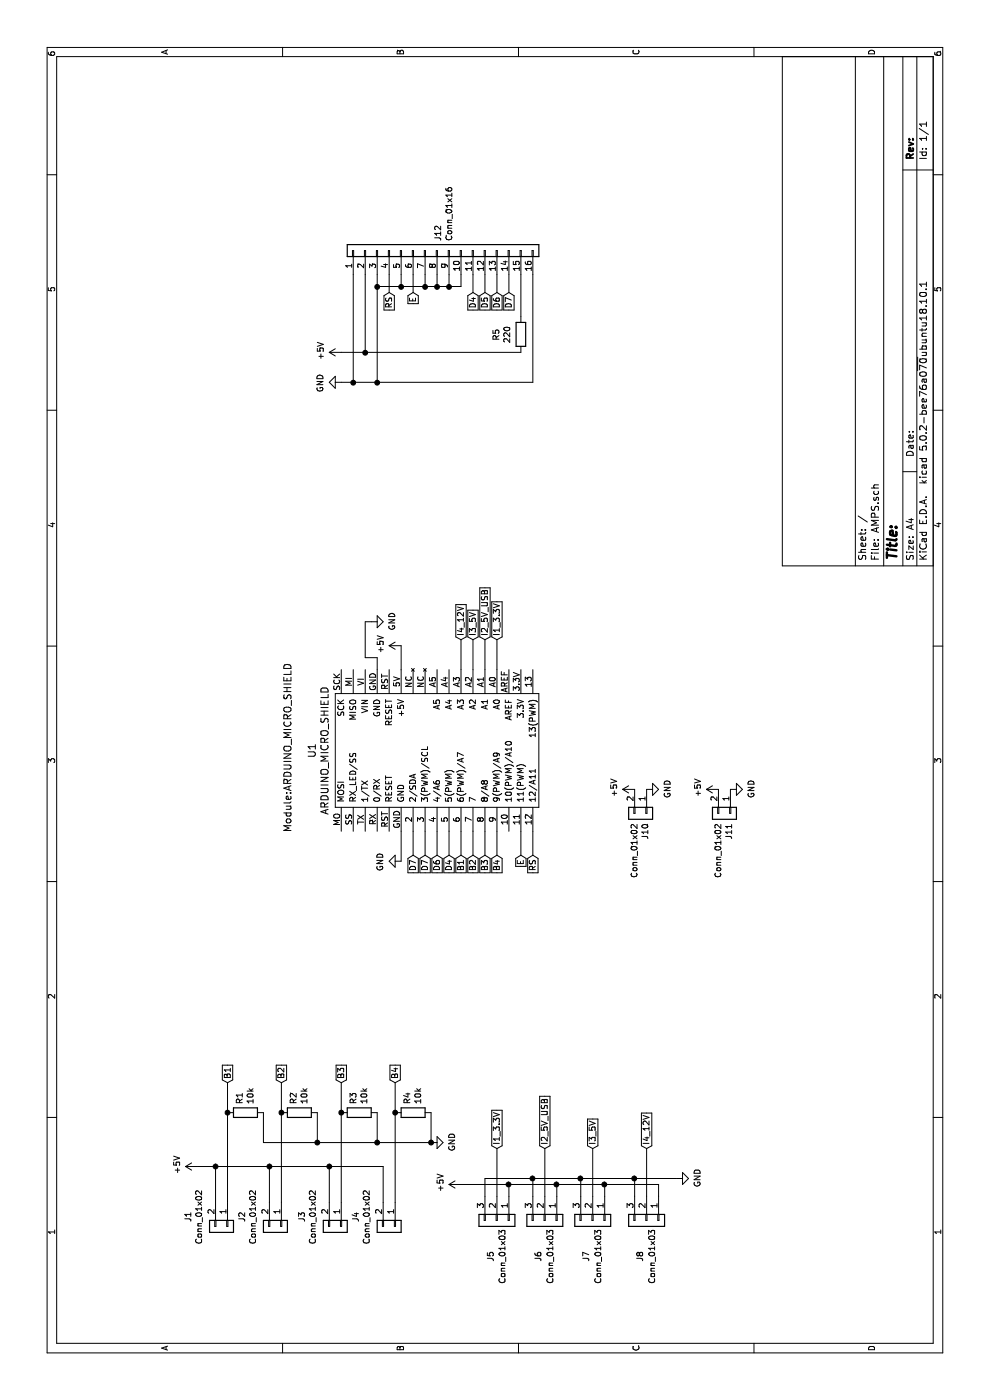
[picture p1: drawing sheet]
EESchema Schematic File Version 4
LIBS:AMPS-cache
EELAYER 26 0
EELAYER END
$Descr A4 11693 8268
encoding utf-8
Sheet 1 1
Title ""
Date ""
Rev ""
Comp ""
Comment1 ""
Comment2 ""
Comment3 ""
Comment4 ""
$EndDescr
$Comp
L AMPS-rescue:ARDUINO_MICRO_SHIELD-Arduino_Micro U1
U 1 1
P 4950 2800
F 0 "U1" V 4753 3275 60  0000 C CNN
F 1 "ARDUINO_MICRO_SHIELD" V 4859 3275 60  0000 C CNN
F 2 "Module:ARDUINO_MICRO_SHIELD" V 4550 3300 60  0000 C CNN
F 3 "" H 5350 2750 60  0000 C CNN
	1    4950 2800
	0    1    1    0   
$EndComp
$Comp
L power:GND #PWR0101
U 1 1
P 4500 3350
F 0 "#PWR0101" H 4500 3100 50  0001 C CNN
F 1 "GND" H 4505 3177 50  0000 C CNN
F 2 "" H 4500 3350 50  0001 C CNN
F 3 "" H 4500 3350 50  0001 C CNN
	1    4500 3350
	-1   0    0    1   
$EndComp
Wire Wire Line
	4500 3350 4750 3350
$Comp
L power:+5V #PWR0102
U 1 1
P 6300 3350
F 0 "#PWR0102" H 6300 3200 50  0001 C CNN
F 1 "+5V" H 6315 3523 50  0000 C CNN
F 2 "" H 6300 3350 50  0001 C CNN
F 3 "" H 6300 3350 50  0001 C CNN
	1    6300 3350
	1    0    0    -1  
$EndComp
$Comp
L power:GND #PWR0103
U 1 1
P 6500 3100
F 0 "#PWR0103" H 6500 2850 50  0001 C CNN
F 1 "GND" H 6505 2927 50  0000 C CNN
F 2 "" H 6500 3100 50  0001 C CNN
F 3 "" H 6500 3100 50  0001 C CNN
	1    6500 3100
	1    0    0    -1  
$EndComp
Wire Wire Line
	6100 3150 6200 3150
Wire Wire Line
	6200 3150 6200 3050
Wire Wire Line
	6200 3050 6500 3050
Wire Wire Line
	6500 3050 6500 3100
Wire Wire Line
	6100 3350 6300 3350
Text GLabel 6350 4150 2    50   Input ~ 0
I1_3.3V
Text GLabel 6350 4050 2    50   Input ~ 0
I2_5V_USB
Text GLabel 6350 3950 2    50   Input ~ 0
I3_5V
Text GLabel 6350 3850 2    50   Input ~ 0
I4_12V
Wire Wire Line
	6350 4150 6100 4150
Wire Wire Line
	6350 4050 6100 4050
Wire Wire Line
	6350 3950 6100 3950
Wire Wire Line
	6350 3850 6100 3850
Text GLabel 2100 4150 2    50   Input ~ 0
I1_3.3V
Text GLabel 2100 4550 2    50   Input ~ 0
I2_5V_USB
Text GLabel 2100 4950 2    50   Input ~ 0
I3_5V
Text GLabel 2100 5400 2    50   Input ~ 0
I4_12V
$Comp
L Connector_Generic:Conn_01x02 J2
U 1 1
P 1450 2350
F 0 "J2" H 1370 2025 50  0000 C CNN
F 1 "Conn_01x02" H 1370 2116 50  0000 C CNN
F 2 "TerminalBlock_TE-Connectivity:TerminalBlock_TE_292207-2_1x02_P1.5mm_Horizontal" H 1450 2350 50  0001 C CNN
F 3 "~" H 1450 2350 50  0001 C CNN
	1    1450 2350
	-1   0    0    1   
$EndComp
$Comp
L Connector_Generic:Conn_01x02 J3
U 1 1
P 1450 2850
F 0 "J3" H 1370 2525 50  0000 C CNN
F 1 "Conn_01x02" H 1370 2616 50  0000 C CNN
F 2 "TerminalBlock_TE-Connectivity:TerminalBlock_TE_292207-2_1x02_P1.5mm_Horizontal" H 1450 2850 50  0001 C CNN
F 3 "~" H 1450 2850 50  0001 C CNN
	1    1450 2850
	-1   0    0    1   
$EndComp
$Comp
L Connector_Generic:Conn_01x02 J1
U 1 1
P 1450 1900
F 0 "J1" H 1370 1575 50  0000 C CNN
F 1 "Conn_01x02" H 1370 1666 50  0000 C CNN
F 2 "TerminalBlock_TE-Connectivity:TerminalBlock_TE_292207-2_1x02_P1.5mm_Horizontal" H 1450 1900 50  0001 C CNN
F 3 "~" H 1450 1900 50  0001 C CNN
	1    1450 1900
	-1   0    0    1   
$EndComp
$Comp
L Connector_Generic:Conn_01x02 J4
U 1 1
P 1450 3300
F 0 "J4" H 1370 2975 50  0000 C CNN
F 1 "Conn_01x02" H 1370 3066 50  0000 C CNN
F 2 "TerminalBlock_TE-Connectivity:TerminalBlock_TE_292207-2_1x02_P1.5mm_Horizontal" H 1450 3300 50  0001 C CNN
F 3 "~" H 1450 3300 50  0001 C CNN
	1    1450 3300
	-1   0    0    1   
$EndComp
$Comp
L power:+5V #PWR0104
U 1 1
P 1950 1650
F 0 "#PWR0104" H 1950 1500 50  0001 C CNN
F 1 "+5V" H 1965 1823 50  0000 C CNN
F 2 "" H 1950 1650 50  0001 C CNN
F 3 "" H 1950 1650 50  0001 C CNN
	1    1950 1650
	1    0    0    -1  
$EndComp
Text GLabel 2650 3300 2    50   Input ~ 0
B4
Text GLabel 2650 2850 2    50   Input ~ 0
B3
Text GLabel 2650 2350 2    50   Input ~ 0
B2
Text GLabel 2650 1900 2    50   Input ~ 0
B1
Text GLabel 4550 4150 0    50   Input ~ 0
B4
Text GLabel 4550 4050 0    50   Input ~ 0
B3
Text GLabel 4550 3950 0    50   Input ~ 0
B2
Text GLabel 4550 3850 0    50   Input ~ 0
B1
$Comp
L Connector_Generic:Conn_01x03 J8
U 1 1
P 1500 5400
F 0 "J8" H 1800 5350 50  0000 C CNN
F 1 "Conn_01x03" H 1800 5450 50  0000 C CNN
F 2 "Connector_PinHeader_2.54mm:PinHeader_1x03_P2.54mm_Vertical" H 1500 5400 50  0001 C CNN
F 3 "~" H 1500 5400 50  0001 C CNN
	1    1500 5400
	-1   0    0    1   
$EndComp
$Comp
L Connector_Generic:Conn_01x03 J7
U 1 1
P 1500 4950
F 0 "J7" H 1800 4900 50  0000 C CNN
F 1 "Conn_01x03" H 1800 5000 50  0000 C CNN
F 2 "Connector_PinHeader_2.54mm:PinHeader_1x03_P2.54mm_Vertical" H 1500 4950 50  0001 C CNN
F 3 "~" H 1500 4950 50  0001 C CNN
	1    1500 4950
	-1   0    0    1   
$EndComp
$Comp
L Connector_Generic:Conn_01x03 J6
U 1 1
P 1500 4550
F 0 "J6" H 1800 4500 50  0000 C CNN
F 1 "Conn_01x03" H 1800 4600 50  0000 C CNN
F 2 "Connector_PinHeader_2.54mm:PinHeader_1x03_P2.54mm_Vertical" H 1500 4550 50  0001 C CNN
F 3 "~" H 1500 4550 50  0001 C CNN
	1    1500 4550
	-1   0    0    1   
$EndComp
$Comp
L Connector_Generic:Conn_01x03 J5
U 1 1
P 1500 4150
F 0 "J5" H 1800 4100 50  0000 C CNN
F 1 "Conn_01x03" H 1800 4200 50  0000 C CNN
F 2 "Connector_PinHeader_2.54mm:PinHeader_1x03_P2.54mm_Vertical" H 1500 4150 50  0001 C CNN
F 3 "~" H 1500 4150 50  0001 C CNN
	1    1500 4150
	-1   0    0    1   
$EndComp
Wire Wire Line
	1700 4150 2100 4150
Wire Wire Line
	1700 4550 2100 4550
Wire Wire Line
	1700 4950 2100 4950
Wire Wire Line
	1700 5400 2100 5400
$Comp
L power:GND #PWR0105
U 1 1
P 1850 5650
F 0 "#PWR0105" H 1850 5400 50  0001 C CNN
F 1 "GND" H 1855 5477 50  0000 C CNN
F 2 "" H 1850 5650 50  0001 C CNN
F 3 "" H 1850 5650 50  0001 C CNN
	1    1850 5650
	1    0    0    -1  
$EndComp
Wire Wire Line
	1850 4050 1700 4050
Wire Wire Line
	1850 4050 1850 4450
Wire Wire Line
	1700 4450 1850 4450
Connection ~ 1850 4450
Wire Wire Line
	1850 4450 1850 4850
Wire Wire Line
	1700 4850 1850 4850
Connection ~ 1850 4850
Wire Wire Line
	1700 5300 1850 5300
Wire Wire Line
	1700 4250 1800 4250
Wire Wire Line
	1700 4650 1800 4650
Connection ~ 1800 4650
Wire Wire Line
	1800 4650 1800 4250
Wire Wire Line
	1700 5050 1800 5050
Connection ~ 1800 5050
Wire Wire Line
	1800 5050 1800 4650
Wire Wire Line
	1700 5500 1800 5500
Wire Wire Line
	1800 5500 1800 5050
$Comp
L power:+5V #PWR0106
U 1 1
P 1800 3850
F 0 "#PWR0106" H 1800 3700 50  0001 C CNN
F 1 "+5V" H 1815 4023 50  0000 C CNN
F 2 "" H 1800 3850 50  0001 C CNN
F 3 "" H 1800 3850 50  0001 C CNN
	1    1800 3850
	1    0    0    -1  
$EndComp
Wire Wire Line
	1800 4250 1800 3850
Connection ~ 1800 4250
$Comp
L Connector_Generic:Conn_01x02 J10
U 1 1
P 4900 5400
F 0 "J10" H 4980 5392 50  0000 L CNN
F 1 "Conn_01x02" H 4980 5301 50  0000 L CNN
F 2 "TerminalBlock_TE-Connectivity:TerminalBlock_TE_292207-2_1x02_P1.5mm_Horizontal" H 4900 5400 50  0001 C CNN
F 3 "~" H 4900 5400 50  0001 C CNN
	1    4900 5400
	-1   0    0    1   
$EndComp
$Comp
L power:GND #PWR0107
U 1 1
P 5100 5400
F 0 "#PWR0107" H 5100 5150 50  0001 C CNN
F 1 "GND" H 5105 5227 50  0000 C CNN
F 2 "" H 5100 5400 50  0001 C CNN
F 3 "" H 5100 5400 50  0001 C CNN
	1    5100 5400
	1    0    0    -1  
$EndComp
$Comp
L power:+5V #PWR0108
U 1 1
P 5100 5300
F 0 "#PWR0108" H 5100 5150 50  0001 C CNN
F 1 "+5V" H 5115 5473 50  0000 C CNN
F 2 "" H 5100 5300 50  0001 C CNN
F 3 "" H 5100 5300 50  0001 C CNN
	1    5100 5300
	1    0    0    -1  
$EndComp
$Comp
L Connector_Generic:Conn_01x16 J12
U 1 1
P 9600 3650
F 0 "J12" H 9680 3642 50  0000 L CNN
F 1 "Conn_01x16" H 9680 3551 50  0000 L CNN
F 2 "Connector_PinHeader_2.54mm:PinHeader_1x16_P2.54mm_Vertical" H 9600 3650 50  0001 C CNN
F 3 "~" H 9600 3650 50  0001 C CNN
	1    9600 3650
	1    0    0    -1  
$EndComp
$Comp
L power:+5V #PWR0109
U 1 1
P 8750 2850
F 0 "#PWR0109" H 8750 2700 50  0001 C CNN
F 1 "+5V" H 8765 3023 50  0000 C CNN
F 2 "" H 8750 2850 50  0001 C CNN
F 3 "" H 8750 2850 50  0001 C CNN
	1    8750 2850
	1    0    0    -1  
$EndComp
$Comp
L power:GND #PWR0110
U 1 1
P 8500 2850
F 0 "#PWR0110" H 8500 2600 50  0001 C CNN
F 1 "GND" H 8505 2677 50  0000 C CNN
F 2 "" H 8500 2850 50  0001 C CNN
F 3 "" H 8500 2850 50  0001 C CNN
	1    8500 2850
	-1   0    0    1   
$EndComp
Text GLabel 9250 3250 0    50   Input ~ 0
RS
Text GLabel 9250 3450 0    50   Input ~ 0
E
Text GLabel 9250 3950 0    50   Input ~ 0
D4
Text GLabel 9250 4050 0    50   Input ~ 0
D5
Text GLabel 9250 4150 0    50   Input ~ 0
D6
Text GLabel 9250 4250 0    50   Input ~ 0
D7
Wire Wire Line
	9400 3450 9250 3450
Wire Wire Line
	9250 3250 9400 3250
Wire Wire Line
	9250 3950 9400 3950
Wire Wire Line
	9400 4050 9250 4050
Wire Wire Line
	9250 4150 9400 4150
Wire Wire Line
	9400 4250 9250 4250
Wire Wire Line
	8750 4350 8750 3050
Wire Wire Line
	8500 2850 8500 2950
Wire Wire Line
	8500 4450 9400 4450
Wire Wire Line
	9400 2950 8500 2950
Connection ~ 8500 2950
Wire Wire Line
	8500 2950 8500 3150
Wire Wire Line
	9400 3150 9300 3150
Connection ~ 8500 3150
Wire Wire Line
	8500 3150 8500 4450
Wire Wire Line
	8750 3050 9400 3050
Connection ~ 8750 3050
Wire Wire Line
	8750 3050 8750 2850
Text GLabel 4550 4450 0    50   Input ~ 0
RS
Wire Wire Line
	4550 4450 4750 4450
Text GLabel 4550 4350 0    50   Input ~ 0
E
Wire Wire Line
	4550 4350 4750 4350
Wire Wire Line
	9300 3150 9300 3350
Wire Wire Line
	9300 3350 9400 3350
Connection ~ 9300 3150
Wire Wire Line
	9300 3150 8500 3150
Wire Wire Line
	9300 3350 9300 3550
Wire Wire Line
	9300 3550 9400 3550
Connection ~ 9300 3350
Wire Wire Line
	9300 3550 9300 3650
Wire Wire Line
	9300 3650 9400 3650
Connection ~ 9300 3550
Wire Wire Line
	9300 3650 9300 3750
Wire Wire Line
	9300 3750 9400 3750
Connection ~ 9300 3650
Wire Wire Line
	9300 3750 9300 3850
Wire Wire Line
	9300 3850 9400 3850
Connection ~ 9300 3750
Text GLabel 4550 3750 0    50   Input ~ 0
D4
Text GLabel 4550 3650 0    50   Input ~ 0
D6
Text GLabel 4550 3550 0    50   Input ~ 0
D7
Text GLabel 4550 3450 0    50   Input ~ 0
D7
Wire Wire Line
	4550 3750 4750 3750
Wire Wire Line
	4750 3650 4550 3650
Wire Wire Line
	4550 3550 4750 3550
Wire Wire Line
	4750 3450 4550 3450
Wire Wire Line
	4550 3850 4750 3850
Wire Wire Line
	4750 3950 4550 3950
Wire Wire Line
	4550 4050 4750 4050
Wire Wire Line
	4750 4150 4550 4150
$Comp
L Device:R R5
U 1 1
P 8900 4350
F 0 "R5" V 8693 4350 50  0000 C CNN
F 1 "220" V 8784 4350 50  0000 C CNN
F 2 "Resistor_THT:R_Axial_DIN0207_L6.3mm_D2.5mm_P10.16mm_Horizontal" V 8830 4350 50  0001 C CNN
F 3 "~" H 8900 4350 50  0001 C CNN
	1    8900 4350
	0    1    1    0   
$EndComp
Wire Wire Line
	9050 4350 9400 4350
Wire Wire Line
	1850 4850 1850 5300
Connection ~ 1850 5300
Wire Wire Line
	1850 5300 1850 5650
$Comp
L Device:R R1
U 1 1
P 2400 2050
F 0 "R1" H 2330 2004 50  0000 R CNN
F 1 "10k" H 2330 2095 50  0000 R CNN
F 2 "Resistor_THT:R_Axial_DIN0207_L6.3mm_D2.5mm_P10.16mm_Horizontal" V 2330 2050 50  0001 C CNN
F 3 "~" H 2400 2050 50  0001 C CNN
	1    2400 2050
	-1   0    0    1   
$EndComp
Wire Wire Line
	2400 1900 2650 1900
$Comp
L Device:R R2
U 1 1
P 2400 2500
F 0 "R2" H 2330 2454 50  0000 R CNN
F 1 "10k" H 2330 2545 50  0000 R CNN
F 2 "Resistor_THT:R_Axial_DIN0207_L6.3mm_D2.5mm_P10.16mm_Horizontal" V 2330 2500 50  0001 C CNN
F 3 "~" H 2400 2500 50  0001 C CNN
	1    2400 2500
	-1   0    0    1   
$EndComp
Wire Wire Line
	2400 2350 2650 2350
$Comp
L Device:R R3
U 1 1
P 2400 3000
F 0 "R3" H 2330 2954 50  0000 R CNN
F 1 "10k" H 2330 3045 50  0000 R CNN
F 2 "Resistor_THT:R_Axial_DIN0207_L6.3mm_D2.5mm_P10.16mm_Horizontal" V 2330 3000 50  0001 C CNN
F 3 "~" H 2400 3000 50  0001 C CNN
	1    2400 3000
	-1   0    0    1   
$EndComp
Wire Wire Line
	2400 2850 2650 2850
$Comp
L Device:R R4
U 1 1
P 2400 3450
F 0 "R4" H 2330 3404 50  0000 R CNN
F 1 "10k" H 2330 3495 50  0000 R CNN
F 2 "Resistor_THT:R_Axial_DIN0207_L6.3mm_D2.5mm_P10.16mm_Horizontal" V 2330 3450 50  0001 C CNN
F 3 "~" H 2400 3450 50  0001 C CNN
	1    2400 3450
	-1   0    0    1   
$EndComp
Wire Wire Line
	2400 3300 2650 3300
$Comp
L power:GND #PWR0111
U 1 1
P 2150 3600
F 0 "#PWR0111" H 2150 3350 50  0001 C CNN
F 1 "GND" H 2155 3427 50  0000 C CNN
F 2 "" H 2150 3600 50  0001 C CNN
F 3 "" H 2150 3600 50  0001 C CNN
	1    2150 3600
	1    0    0    -1  
$EndComp
Wire Wire Line
	2150 3600 2400 3600
Wire Wire Line
	2400 3150 2150 3150
Wire Wire Line
	2150 3150 2150 3600
Connection ~ 2150 3600
Wire Wire Line
	2400 2650 2150 2650
Wire Wire Line
	2150 2650 2150 3150
Connection ~ 2150 3150
Wire Wire Line
	2400 2200 2150 2200
Wire Wire Line
	2150 2200 2150 2650
Connection ~ 2150 2650
$Comp
L Connector_Generic:Conn_01x02 J11
U 1 1
P 4900 6100
F 0 "J11" H 4980 6092 50  0000 L CNN
F 1 "Conn_01x02" H 4980 6001 50  0000 L CNN
F 2 "TerminalBlock_TE-Connectivity:TerminalBlock_TE_292207-2_1x02_P1.5mm_Horizontal" H 4900 6100 50  0001 C CNN
F 3 "~" H 4900 6100 50  0001 C CNN
	1    4900 6100
	-1   0    0    1   
$EndComp
$Comp
L power:GND #PWR0112
U 1 1
P 5100 6100
F 0 "#PWR0112" H 5100 5850 50  0001 C CNN
F 1 "GND" H 5105 5927 50  0000 C CNN
F 2 "" H 5100 6100 50  0001 C CNN
F 3 "" H 5100 6100 50  0001 C CNN
	1    5100 6100
	1    0    0    -1  
$EndComp
$Comp
L power:+5V #PWR0113
U 1 1
P 5100 6000
F 0 "#PWR0113" H 5100 5850 50  0001 C CNN
F 1 "+5V" H 5115 6173 50  0000 C CNN
F 2 "" H 5100 6000 50  0001 C CNN
F 3 "" H 5100 6000 50  0001 C CNN
	1    5100 6000
	1    0    0    -1  
$EndComp
Wire Wire Line
	1650 1800 1950 1800
Wire Wire Line
	1950 1800 1950 1650
Wire Wire Line
	1650 2250 1950 2250
Wire Wire Line
	1950 2250 1950 1800
Connection ~ 1950 1800
Wire Wire Line
	1650 2750 1950 2750
Connection ~ 1950 2250
Wire Wire Line
	1650 3200 1950 3200
Wire Wire Line
	1950 2250 1950 2750
Wire Wire Line
	1950 2750 1950 3200
Connection ~ 1950 2750
Wire Wire Line
	1650 1900 2400 1900
Connection ~ 2400 1900
Wire Wire Line
	1650 2350 2400 2350
Connection ~ 2400 2350
Wire Wire Line
	1650 2850 2400 2850
Connection ~ 2400 2850
Wire Wire Line
	1650 3300 2400 3300
Connection ~ 2400 3300
$EndSCHEMATC
